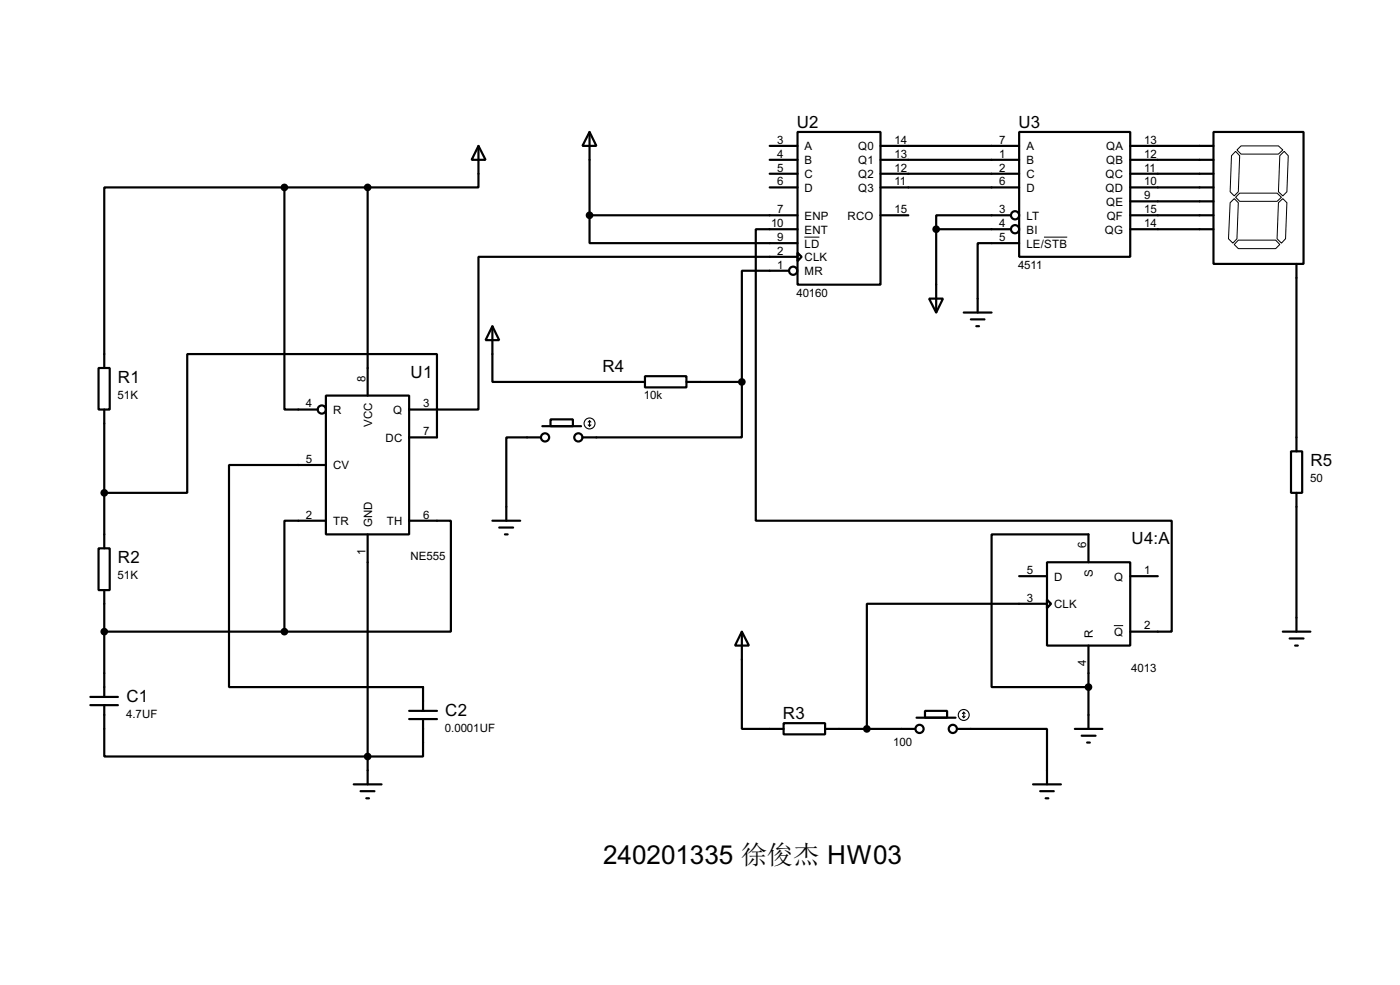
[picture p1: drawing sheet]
<svg xmlns="http://www.w3.org/2000/svg" width="256mm" height="180mm" viewBox="0 0 256 180" stroke-linecap="round" stroke-linejoin="round" font-family="sans-serif">
<g fill="none" stroke="#000" stroke-width=".4">
<path d="M52.1 34.3h-33v33.1M52.1 34.3v40.7h6.1M52.1 34.3h15.3M67.4 34.3v38.1M87.7 26.7l1.3 2.6h-2.6zM87.7 26.7v7.6h-20.3M108 24.2l1.3 2.5h-2.6zM108 39.4v5.1h38.1M108 39.4h38.1M108 24.2v15.2M141 34.3h5.1M141 26.7h5.1"/>
<path d="M141 29.3h5.1M141 31.8h5.1M146.1 24.2h15.2v27.9h-15.2zM161.3 34.3h25.4M161.3 26.7h25.4M161.3 29.3h25.4M161.3 31.8h25.4M161.3 39.4h5.1M185.2 39.4h-13.7v2.6M186.7 24.2h20.4v22.8h-20.4zM207.1 34.3h15.2M207.1 26.7h15.2"/>
<path d="M207.1 29.3h15.2M207.1 31.8h15.2M207.1 36.9h15.2M207.1 39.4h15.2M222.3 24.2h16.5v24.1h-16.5zM90.2 59.7l1.3 2.6h-2.5zM90.2 59.7v10.2h28M144.6 49.6h-8.7v20.3M146.1 46.3l.8 .7-.8 .8zM146.1 42h-7.6v53.3h76.2v20.3h-7.6M146.1 47h-58.4v28h-12.7M170.2 54.7h2.6l-1.3 2.5z"/>
<path d="M171.5 42h13.7M171.5 42v15.2M176.6 57.2h5.1M177.9 58.5h2.5M178.9 59.7h.5M186.7 44.5h-7.6v12.7M207.1 42h15.2M237.5 48.3v34.3M18.1 67.4h2v7.6h-2zM19.1 75v25.4M59.7 72.4h15.3v25.4h-15.3zM99.4 78h7.1"/>
<path d="M100.9 76.8h4.1v1.2h-4.1zM118.2 68.9h7.6v2h-7.6zM125.8 69.9h10.1M135.9 69.9v10.2h-29.2M59.7 85.1h-17.7v40.7h35.5v4.3M59.7 95.3h-7.6v20.3M67.4 97.8v45.8M75 80.1h5.1v-15.3h-45.8v25.4h-15.2M75 95.3h7.6v20.3h-30.5M90.2 95.3h5.1M91.5 96.6h2.5M92.5 97.8h.5"/>
<path d="M99.1 80.1h-6.3v15.2M236.5 82.6h2.1v7.6h-2.1zM237.5 90.2v25.4M18.1 100.4h2v7.6h-2zM19.1 108v19.6M19.1 115.6h33M135.9 115.6l1.3 2.6h-2.5zM135.9 115.6v17.8h7.7M186.7 105.5h5.1M191.8 102.9h15.3v15.3h-15.3zM191.8 109.8l.8 .7-.8 .8zM191.8 110.5h-33v22.9"/>
<path d="M199.4 102.9v-5.1h-17.7v28h17.7M199.4 118.2v15.2M207.1 105.5h5M235 115.6h5.1M236.3 116.9h2.5M237.3 118.2h.5M16.6 129.1h5M16.6 127.6h5M19.1 129.1v9.4h58.4v-6.9M75 131.6h5.1M75 130.1h5.1M143.6 132.4h7.6v2h-7.6z"/>
<path d="M151.2 133.4h16.5M167.9 131.4h7.2M169.5 130.1h4v1.3h-4zM175.3 133.4h16.5v10.2M196.9 133.4h5.1M198.2 134.7h2.5M199.2 135.9h.5M64.8 143.6h5.1M66.1 144.8h2.5M67.1 146.1h.5M189.3 143.6h5.1M190.6 144.8h2.5"/>
<path d="M191.6 146.1h.5"/>
<circle cx="185.9" cy="39.4" r=".75"/>
<circle cx="145.3" cy="49.6" r=".75"/>
<circle cx="185.9" cy="42" r=".75"/>
<circle cx="58.9" cy="75" r=".75"/>
<circle cx="99.8" cy="80.1" r=".75"/>
<circle cx="105.9" cy="80.1" r=".75"/>
<circle cx="168.4" cy="133.4" r=".75"/>
<circle cx="174.5" cy="133.4" r=".75"/>
</g>
<path d="M225.4 37.1l.7-.7 .8 .7-.3 6.6-.7 .8-.8-.8zM226.4 36.1l.7-.7h6.9l.8 .7-.8 .8h-6.9zM226.4 27.7l.7 .8-.2 6.6-.8 .8-.7-.8 .2-6.6zM226.6 27.5l.8-.8h6.8l.8 .8-.8 .7h-6.8zM234.2 37.1l.8-.7 .8 .7-.3 6.6-.7 .8-.8-.8zM234.5 28.5l.8-.8 .7 .8-.2 6.6-.8 .8-.8-.8zM147.4 43.4h2.7M191.3 43.4h4.2M226.9 44h6.8l.8 .8-.8 .7h-6.8l-.8-.7zM204.1 114.5h1.7" fill="none" stroke="#000" stroke-width=".18"/>
<g fill="#000" stroke="#000" stroke-width=".4">
<circle cx="52.1" cy="34.3" r=".5"/>
<circle cx="67.3" cy="34.3" r=".5"/>
<circle cx="108" cy="39.4" r=".5"/>
<circle cx="171.5" cy="42" r=".5"/>
<circle cx="135.9" cy="69.9" r=".5"/>
<circle cx="19.1" cy="90.2" r=".5"/>
<circle cx="19.1" cy="115.6" r=".5"/>
<circle cx="52.1" cy="115.6" r=".5"/>
<circle cx="67.3" cy="138.5" r=".5"/>
<circle cx="158.8" cy="133.4" r=".5"/>
<circle cx="199.4" cy="125.8" r=".5"/>
</g>
<g fill="none" stroke="#000" stroke-width=".2">
<path d="M107.8 77.8l.2 .2M108 77v1M108 77l-.2 .3M108 77l.3 .3M108.3 77.8l-.3 .2M176.3 131.1l.3 .3M176.6 130.4v1M176.6 130.4l-.3 .2M176.6 130.4l.2 .2M176.8 131.1l-.2 .3"/>
<circle cx="108" cy="77.5" r="1"/>
<circle cx="176.5" cy="130.9" r="1"/>
</g>
<text font-size="5.4" x="110.5" y="158.1">240201335 徐俊杰 HW03</text>
<g font-size="3.5">
<text x="146" y="23.3">U2</text>
<text x="186.6" y="23.3">U3</text>
<text x="21.6" y="70.1">R1</text>
<text x="75.2" y="69.1">U1</text>
<text x="110.4" y="68.1">R4</text>
<text x="240.1" y="85.3">R5</text>
<text x="207.3" y="99.6">U4:A</text>
<text x="21.6" y="103.1">R2</text>
<text x="23.2" y="128.5">C1</text>
<text x="81.6" y="131">C2</text>
<text x="143.4" y="131.6">R3</text>
</g>
<g font-size="2.4">
<text x="142.4" y="26.3">3</text>
<text x="142.4" y="28.9">4</text>
<text x="147.4" y="27.5">A</text>
<text x="157.2" y="27.5">Q0</text>
<text x="163.9" y="26.3">14</text>
<text x="163.9" y="28.9">13</text>
<text x="183.1" y="26.3">7</text>
<text x="183.1" y="28.9">1</text>
<text x="188" y="27.5">A</text>
<text x="202.6" y="27.5">QA</text>
<text x="209.6" y="26.3">13</text>
<text x="209.6" y="28.9">12</text>
<text x="142.4" y="31.4">5</text>
<text x="142.4" y="33.9">6</text>
<text x="147.4" y="30">B</text>
<text x="147.4" y="32.6">C</text>
<text x="147.4" y="35.1">D</text>
<text x="157.2" y="30">Q1</text>
<text x="157.2" y="32.6">Q2</text>
<text x="157.2" y="35.1">Q3</text>
<text x="163.9" y="31.4">12</text>
<text x="163.9" y="33.9">11</text>
<text x="183.1" y="31.4">2</text>
<text x="183.1" y="33.9">6</text>
<text x="188" y="30">B</text>
<text x="188" y="32.6">C</text>
<text x="188" y="35.1">D</text>
<text x="202.5" y="32.6">QC</text>
<text x="202.5" y="35.1">QD</text>
<text x="202.6" y="30">QB</text>
<text x="209.6" y="31.4">11</text>
<text x="209.6" y="33.9">10</text>
<text x="141.3" y="41.6">10</text>
<text x="142.4" y="39">7</text>
<text x="147.4" y="40.2">ENP</text>
<text x="155.3" y="40.2">RCO</text>
<text x="163.9" y="39">15</text>
<text x="183.1" y="39">3</text>
<text x="183.1" y="41.6">4</text>
<text x="188" y="40.2">LT</text>
<text x="202.6" y="37.7">QE</text>
<text x="202.7" y="40.2">QF</text>
<text x="209.6" y="36.5">9</text>
<text x="209.6" y="39">15</text>
<text x="209.6" y="41.6">14</text>
<text x="142.4" y="44.1">9</text>
<text x="142.4" y="46.6">2</text>
<text x="147.4" y="42.7">ENT</text>
<text x="147.4" y="45.3">LD</text>
<text x="147.4" y="47.8">CLK</text>
<text x="183.1" y="44.1">5</text>
<text x="188" y="42.7">BI</text>
<text x="188" y="45.3">LE/STB</text>
<text x="202.4" y="42.7">QG</text>
<text x="142.4" y="49.2">1</text>
<text x="147.4" y="50.4">MR</text>
<text x="186.5" y="49.2">4511</text>
<text x="145.9" y="54.3">40160</text>
<text x="67" y="69.9" transform="rotate(-90 67 69.9)">8</text>
<text x="21.6" y="73">51K</text>
<text x="56.1" y="74.6">4</text>
<text x="61" y="75.8">R</text>
<text x="72" y="75.8">Q</text>
<text x="77.5" y="74.6">3</text>
<text x="118" y="73.1">10k</text>
<text x="68.2" y="78.2" transform="rotate(-90 68.2 78.2)">VCC</text>
<text x="70.6" y="80.8">DC</text>
<text x="77.5" y="79.7">7</text>
<text x="56.1" y="84.7">5</text>
<text x="61" y="85.9">CV</text>
<text x="240" y="88.2">50</text>
<text x="56.1" y="94.9">2</text>
<text x="77.5" y="94.9">6</text>
<text x="61" y="96.1">TR</text>
<text x="67" y="101.5" transform="rotate(-90 67 101.5)">1</text>
<text x="68.2" y="96.5" transform="rotate(-90 68.2 96.5)">GND</text>
<text x="70.8" y="96.1">TH</text>
<text x="199" y="100.3" transform="rotate(-90 199 100.3)">6</text>
<text x="21.6" y="106">51K</text>
<text x="75.2" y="102.6">NE555</text>
<text x="188.1" y="105.1">5</text>
<text x="193.1" y="106.3">D</text>
<text x="200.2" y="105.6" transform="rotate(-90 200.2 105.6)">S</text>
<text x="204.1" y="106.3">Q</text>
<text x="209.6" y="105.1">1</text>
<text x="188.1" y="110.1">3</text>
<text x="193.1" y="111.3">CLK</text>
<text x="200.2" y="116.8" transform="rotate(-90 200.2 116.8)">R</text>
<text x="204.1" y="116.4">Q</text>
<text x="209.6" y="115.2">2</text>
<text x="199" y="121.8" transform="rotate(-90 199 121.8)">4</text>
<text x="207.3" y="122.9">4013</text>
<text x="23.1" y="131.4">4.7UF</text>
<text x="81.5" y="133.9">0.0001UF</text>
<text x="163.7" y="136.6">100</text>
</g>
</svg>
